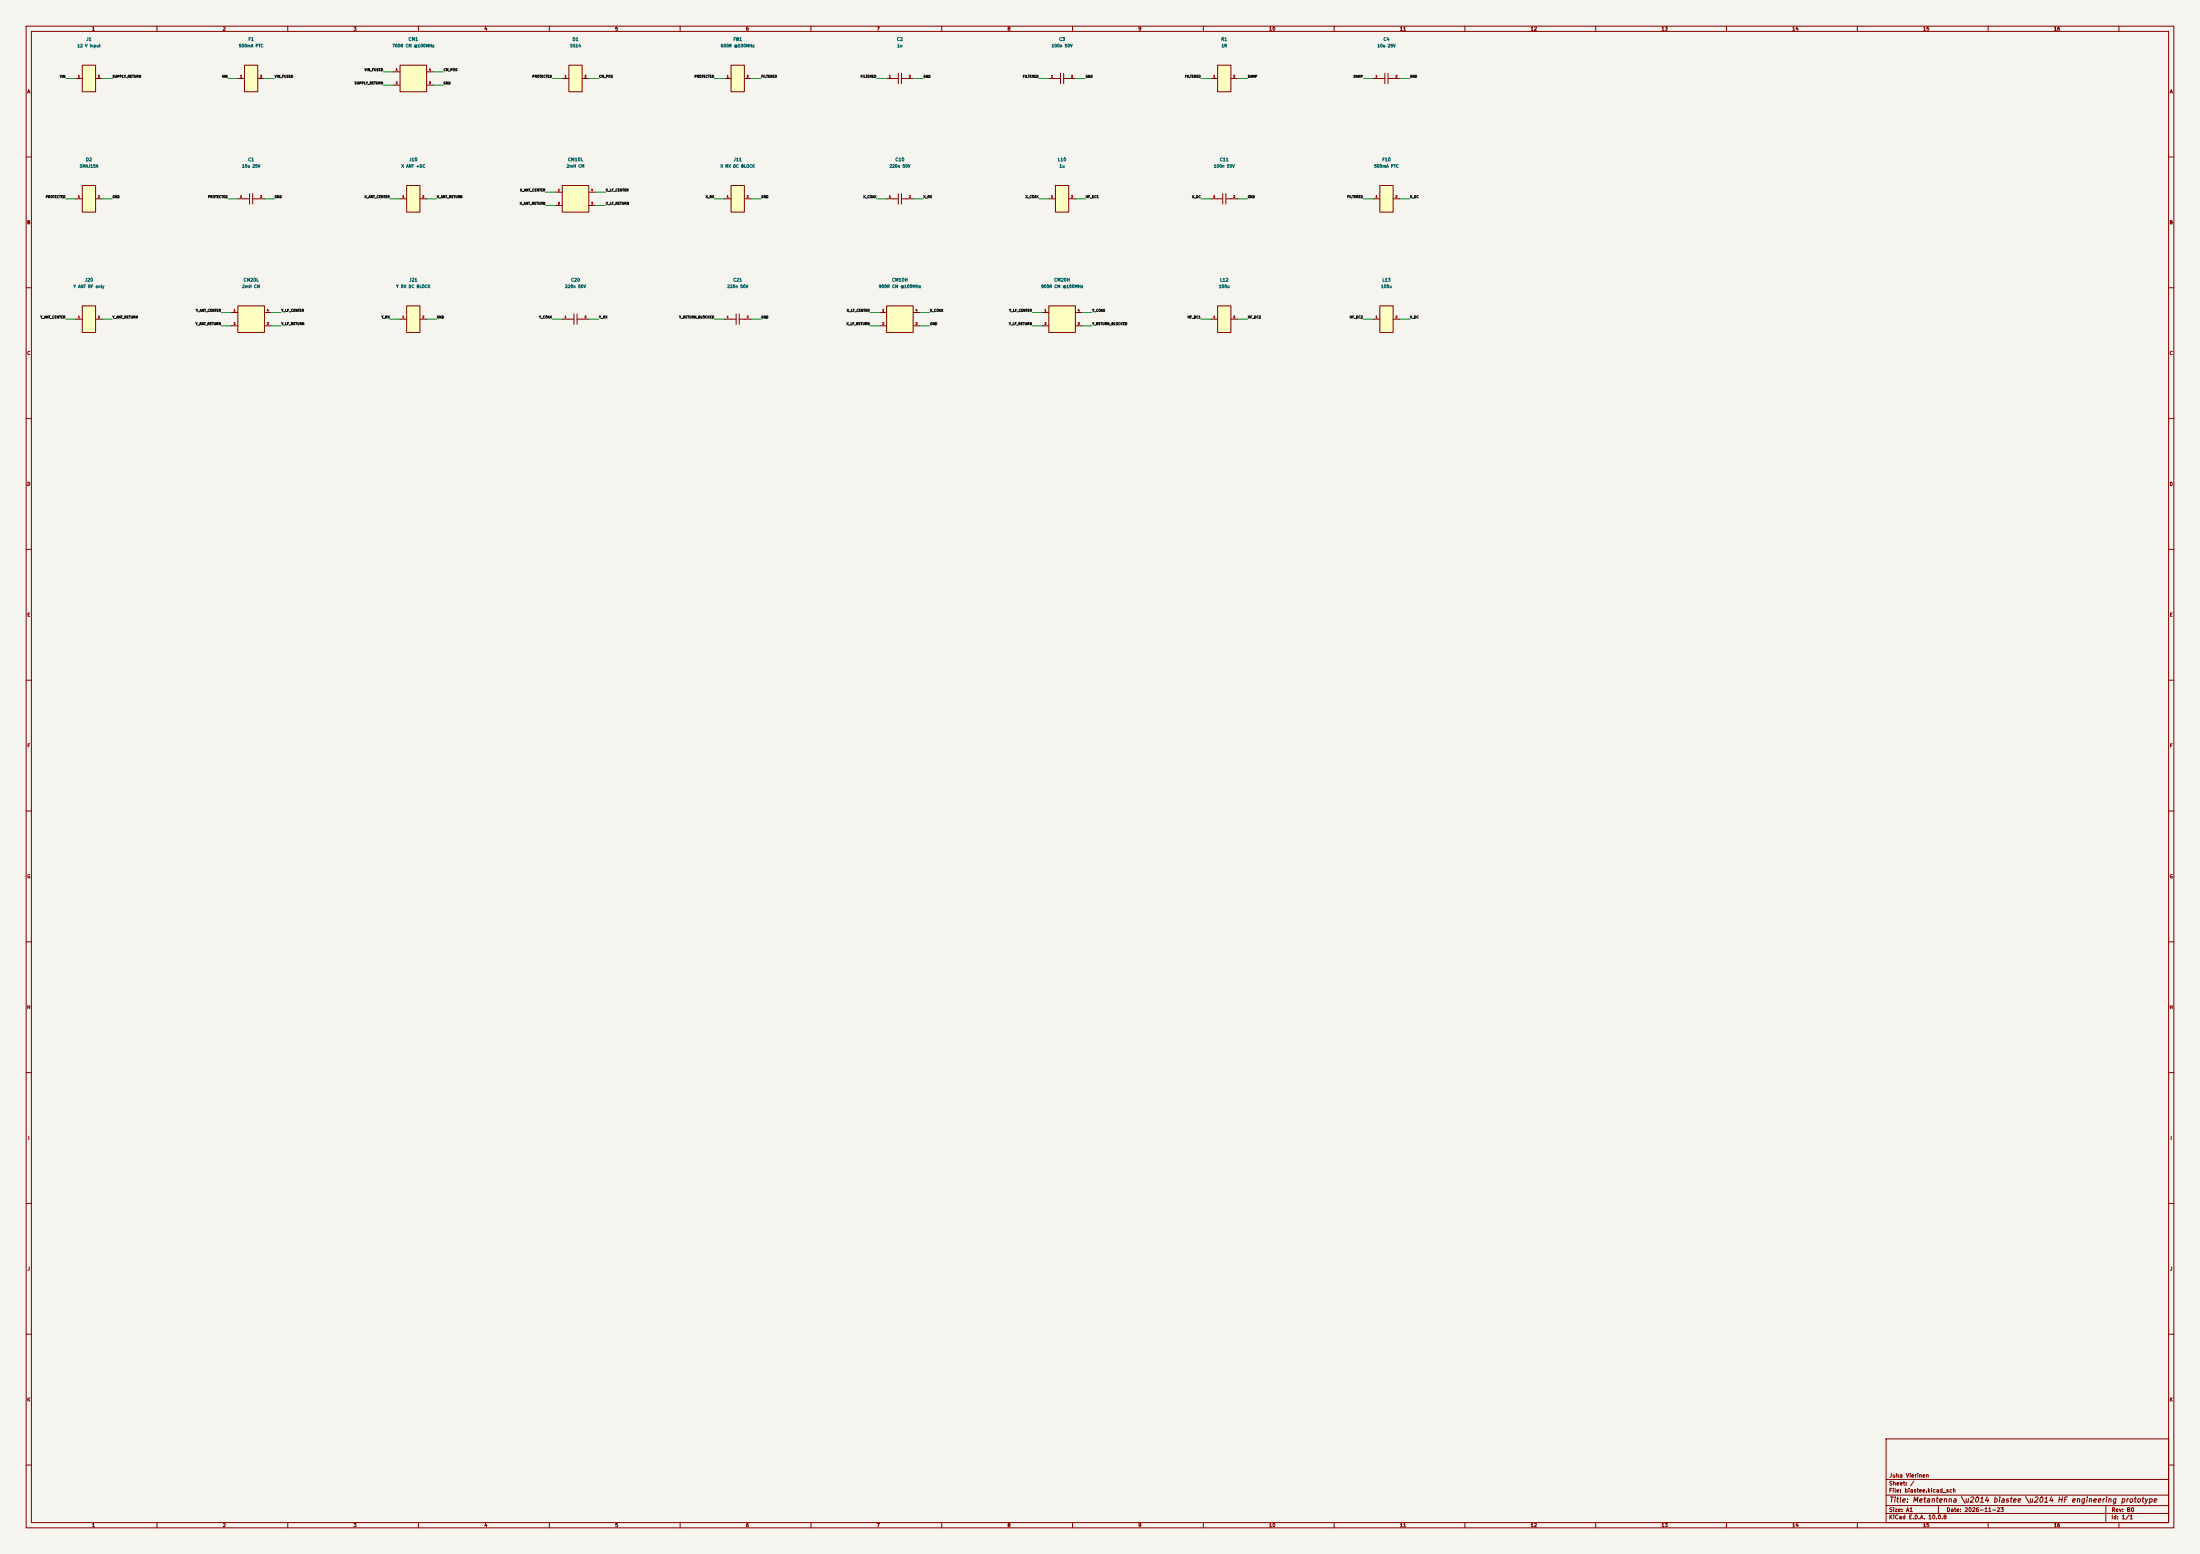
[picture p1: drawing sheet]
(kicad_sch (version 20231120) (generator "eeschema") (paper "A1")
(title_block (title "Metantenna \u2014 biastee \u2014 HF engineering prototype") (date "2026-11-23") (rev "B0") (company "Juha Vierinen"))
(lib_symbols
(symbol "metantenna:J1" (pin_names (offset 0.5)) (in_bom yes) (on_board yes)
(property "Reference" "J" (at 0 10.16 0) (effects (font (size 1.0 1.0)) ))
(property "Value" "12 V input" (at 0 7.62 0) (effects (font (size 1.0 1.0)) ))
(property "Footprint" "metantenna:TERM2" (at 0 0 0) (effects (font (size 1.0 1.0)) hide))
(symbol "J1_0_1" (rectangle (start -2.54 -5.08) (end 2.54 5.08) (stroke (width 0.2) (type default)) (fill (type background))))
(symbol "J1_1_1"
(pin passive line (at -5.08 0 0) (length 2.54) (name "~" (effects (font (size 0.8 0.8)) )) (number "1" (effects (font (size 0.8 0.8)) )))
(pin passive line (at 5.08 0 180) (length 2.54) (name "~" (effects (font (size 0.8 0.8)) )) (number "2" (effects (font (size 0.8 0.8)) )))))
(symbol "metantenna:F1" (pin_names (offset 0.5)) (in_bom yes) (on_board yes)
(property "Reference" "F" (at 0 10.16 0) (effects (font (size 1.0 1.0)) ))
(property "Value" "500mA PTC" (at 0 7.62 0) (effects (font (size 1.0 1.0)) ))
(property "Footprint" "metantenna:1206" (at 0 0 0) (effects (font (size 1.0 1.0)) hide))
(symbol "F1_0_1" (rectangle (start -2.54 -5.08) (end 2.54 5.08) (stroke (width 0.2) (type default)) (fill (type background))))
(symbol "F1_1_1"
(pin passive line (at -5.08 0 0) (length 2.54) (name "~" (effects (font (size 0.8 0.8)) )) (number "1" (effects (font (size 0.8 0.8)) )))
(pin passive line (at 5.08 0 180) (length 2.54) (name "~" (effects (font (size 0.8 0.8)) )) (number "2" (effects (font (size 0.8 0.8)) )))))
(symbol "metantenna:CM1" (pin_names (offset 0.5)) (in_bom yes) (on_board yes)
(property "Reference" "C" (at 0 10.16 0) (effects (font (size 1.0 1.0)) ))
(property "Value" "700R CM @100MHz" (at 0 7.62 0) (effects (font (size 1.0 1.0)) ))
(property "Footprint" "metantenna:ACM7060" (at 0 0 0) (effects (font (size 1.0 1.0)) hide))
(symbol "CM1_0_1" (rectangle (start -5.08 -5.08) (end 5.08 5.08) (stroke (width 0.2) (type default)) (fill (type background))))
(symbol "CM1_1_1"
(pin passive line (at -7.62 2.54 0) (length 2.54) (name "~" (effects (font (size 0.8 0.8)) )) (number "1" (effects (font (size 0.8 0.8)) )))
(pin passive line (at -7.62 -2.54 0) (length 2.54) (name "~" (effects (font (size 0.8 0.8)) )) (number "2" (effects (font (size 0.8 0.8)) )))
(pin passive line (at 7.62 -2.54 180) (length 2.54) (name "~" (effects (font (size 0.8 0.8)) )) (number "3" (effects (font (size 0.8 0.8)) )))
(pin passive line (at 7.62 2.54 180) (length 2.54) (name "~" (effects (font (size 0.8 0.8)) )) (number "4" (effects (font (size 0.8 0.8)) )))))
(symbol "metantenna:D1" (pin_names (offset 0.5)) (in_bom yes) (on_board yes)
(property "Reference" "D" (at 0 10.16 0) (effects (font (size 1.0 1.0)) ))
(property "Value" "SS14" (at 0 7.62 0) (effects (font (size 1.0 1.0)) ))
(property "Footprint" "metantenna:SMA_DIODE" (at 0 0 0) (effects (font (size 1.0 1.0)) hide))
(symbol "D1_0_1" (rectangle (start -2.54 -5.08) (end 2.54 5.08) (stroke (width 0.2) (type default)) (fill (type background))))
(symbol "D1_1_1"
(pin passive line (at -5.08 0 0) (length 2.54) (name "~" (effects (font (size 0.8 0.8)) )) (number "1" (effects (font (size 0.8 0.8)) )))
(pin passive line (at 5.08 0 180) (length 2.54) (name "~" (effects (font (size 0.8 0.8)) )) (number "2" (effects (font (size 0.8 0.8)) )))))
(symbol "metantenna:FB1" (pin_names (offset 0.5)) (in_bom yes) (on_board yes)
(property "Reference" "F" (at 0 10.16 0) (effects (font (size 1.0 1.0)) ))
(property "Value" "600R @100MHz" (at 0 7.62 0) (effects (font (size 1.0 1.0)) ))
(property "Footprint" "metantenna:0805" (at 0 0 0) (effects (font (size 1.0 1.0)) hide))
(symbol "FB1_0_1" (rectangle (start -2.54 -5.08) (end 2.54 5.08) (stroke (width 0.2) (type default)) (fill (type background))))
(symbol "FB1_1_1"
(pin passive line (at -5.08 0 0) (length 2.54) (name "~" (effects (font (size 0.8 0.8)) )) (number "1" (effects (font (size 0.8 0.8)) )))
(pin passive line (at 5.08 0 180) (length 2.54) (name "~" (effects (font (size 0.8 0.8)) )) (number "2" (effects (font (size 0.8 0.8)) )))))
(symbol "metantenna:C2" (pin_names (offset 0.5)) (in_bom yes) (on_board yes)
(property "Reference" "C" (at 0 10.16 0) (effects (font (size 1.0 1.0)) ))
(property "Value" "1n" (at 0 7.62 0) (effects (font (size 1.0 1.0)) ))
(property "Footprint" "metantenna:0805" (at 0 0 0) (effects (font (size 1.0 1.0)) hide))
(symbol "C2_0_1" (polyline (pts (xy -2.54 0) (xy -0.6 0)) (stroke (width 0.2) (type default)) (fill (type none)))(polyline (pts (xy -0.6 -2) (xy -0.6 2)) (stroke (width 0.2) (type default)) (fill (type none)))(polyline (pts (xy 0.6 -2) (xy 0.6 2)) (stroke (width 0.2) (type default)) (fill (type none)))(polyline (pts (xy 0.6 0) (xy 2.54 0)) (stroke (width 0.2) (type default)) (fill (type none))))
(symbol "C2_1_1"
(pin passive line (at -5.08 0 0) (length 2.54) (name "~" (effects (font (size 0.8 0.8)) )) (number "1" (effects (font (size 0.8 0.8)) )))
(pin passive line (at 5.08 0 180) (length 2.54) (name "~" (effects (font (size 0.8 0.8)) )) (number "2" (effects (font (size 0.8 0.8)) )))))
(symbol "metantenna:C3" (pin_names (offset 0.5)) (in_bom yes) (on_board yes)
(property "Reference" "C" (at 0 10.16 0) (effects (font (size 1.0 1.0)) ))
(property "Value" "100n 50V" (at 0 7.62 0) (effects (font (size 1.0 1.0)) ))
(property "Footprint" "metantenna:0805" (at 0 0 0) (effects (font (size 1.0 1.0)) hide))
(symbol "C3_0_1" (polyline (pts (xy -2.54 0) (xy -0.6 0)) (stroke (width 0.2) (type default)) (fill (type none)))(polyline (pts (xy -0.6 -2) (xy -0.6 2)) (stroke (width 0.2) (type default)) (fill (type none)))(polyline (pts (xy 0.6 -2) (xy 0.6 2)) (stroke (width 0.2) (type default)) (fill (type none)))(polyline (pts (xy 0.6 0) (xy 2.54 0)) (stroke (width 0.2) (type default)) (fill (type none))))
(symbol "C3_1_1"
(pin passive line (at -5.08 0 0) (length 2.54) (name "~" (effects (font (size 0.8 0.8)) )) (number "1" (effects (font (size 0.8 0.8)) )))
(pin passive line (at 5.08 0 180) (length 2.54) (name "~" (effects (font (size 0.8 0.8)) )) (number "2" (effects (font (size 0.8 0.8)) )))))
(symbol "metantenna:R1" (pin_names (offset 0.5)) (in_bom yes) (on_board yes)
(property "Reference" "R" (at 0 10.16 0) (effects (font (size 1.0 1.0)) ))
(property "Value" "1R" (at 0 7.62 0) (effects (font (size 1.0 1.0)) ))
(property "Footprint" "metantenna:0805" (at 0 0 0) (effects (font (size 1.0 1.0)) hide))
(symbol "R1_0_1" (rectangle (start -2.54 -5.08) (end 2.54 5.08) (stroke (width 0.2) (type default)) (fill (type background))))
(symbol "R1_1_1"
(pin passive line (at -5.08 0 0) (length 2.54) (name "~" (effects (font (size 0.8 0.8)) )) (number "1" (effects (font (size 0.8 0.8)) )))
(pin passive line (at 5.08 0 180) (length 2.54) (name "~" (effects (font (size 0.8 0.8)) )) (number "2" (effects (font (size 0.8 0.8)) )))))
(symbol "metantenna:C4" (pin_names (offset 0.5)) (in_bom yes) (on_board yes)
(property "Reference" "C" (at 0 10.16 0) (effects (font (size 1.0 1.0)) ))
(property "Value" "10u 25V" (at 0 7.62 0) (effects (font (size 1.0 1.0)) ))
(property "Footprint" "metantenna:1206" (at 0 0 0) (effects (font (size 1.0 1.0)) hide))
(symbol "C4_0_1" (polyline (pts (xy -2.54 0) (xy -0.6 0)) (stroke (width 0.2) (type default)) (fill (type none)))(polyline (pts (xy -0.6 -2) (xy -0.6 2)) (stroke (width 0.2) (type default)) (fill (type none)))(polyline (pts (xy 0.6 -2) (xy 0.6 2)) (stroke (width 0.2) (type default)) (fill (type none)))(polyline (pts (xy 0.6 0) (xy 2.54 0)) (stroke (width 0.2) (type default)) (fill (type none))))
(symbol "C4_1_1"
(pin passive line (at -5.08 0 0) (length 2.54) (name "~" (effects (font (size 0.8 0.8)) )) (number "1" (effects (font (size 0.8 0.8)) )))
(pin passive line (at 5.08 0 180) (length 2.54) (name "~" (effects (font (size 0.8 0.8)) )) (number "2" (effects (font (size 0.8 0.8)) )))))
(symbol "metantenna:D2" (pin_names (offset 0.5)) (in_bom yes) (on_board yes)
(property "Reference" "D" (at 0 10.16 0) (effects (font (size 1.0 1.0)) ))
(property "Value" "SMAJ15A" (at 0 7.62 0) (effects (font (size 1.0 1.0)) ))
(property "Footprint" "metantenna:SMA_DIODE" (at 0 0 0) (effects (font (size 1.0 1.0)) hide))
(symbol "D2_0_1" (rectangle (start -2.54 -5.08) (end 2.54 5.08) (stroke (width 0.2) (type default)) (fill (type background))))
(symbol "D2_1_1"
(pin passive line (at -5.08 0 0) (length 2.54) (name "~" (effects (font (size 0.8 0.8)) )) (number "1" (effects (font (size 0.8 0.8)) )))
(pin passive line (at 5.08 0 180) (length 2.54) (name "~" (effects (font (size 0.8 0.8)) )) (number "2" (effects (font (size 0.8 0.8)) )))))
(symbol "metantenna:C1" (pin_names (offset 0.5)) (in_bom yes) (on_board yes)
(property "Reference" "C" (at 0 10.16 0) (effects (font (size 1.0 1.0)) ))
(property "Value" "10u 25V" (at 0 7.62 0) (effects (font (size 1.0 1.0)) ))
(property "Footprint" "metantenna:1206" (at 0 0 0) (effects (font (size 1.0 1.0)) hide))
(symbol "C1_0_1" (polyline (pts (xy -2.54 0) (xy -0.6 0)) (stroke (width 0.2) (type default)) (fill (type none)))(polyline (pts (xy -0.6 -2) (xy -0.6 2)) (stroke (width 0.2) (type default)) (fill (type none)))(polyline (pts (xy 0.6 -2) (xy 0.6 2)) (stroke (width 0.2) (type default)) (fill (type none)))(polyline (pts (xy 0.6 0) (xy 2.54 0)) (stroke (width 0.2) (type default)) (fill (type none))))
(symbol "C1_1_1"
(pin passive line (at -5.08 0 0) (length 2.54) (name "~" (effects (font (size 0.8 0.8)) )) (number "1" (effects (font (size 0.8 0.8)) )))
(pin passive line (at 5.08 0 180) (length 2.54) (name "~" (effects (font (size 0.8 0.8)) )) (number "2" (effects (font (size 0.8 0.8)) )))))
(symbol "metantenna:J10" (pin_names (offset 0.5)) (in_bom yes) (on_board yes)
(property "Reference" "J" (at 0 10.16 0) (effects (font (size 1.0 1.0)) ))
(property "Value" "X ANT +DC" (at 0 7.62 0) (effects (font (size 1.0 1.0)) ))
(property "Footprint" "metantenna:SMA_RA" (at 0 0 0) (effects (font (size 1.0 1.0)) hide))
(symbol "J10_0_1" (rectangle (start -2.54 -5.08) (end 2.54 5.08) (stroke (width 0.2) (type default)) (fill (type background))))
(symbol "J10_1_1"
(pin passive line (at -5.08 0 0) (length 2.54) (name "~" (effects (font (size 0.8 0.8)) )) (number "1" (effects (font (size 0.8 0.8)) )))
(pin passive line (at 5.08 0 180) (length 2.54) (name "~" (effects (font (size 0.8 0.8)) )) (number "2" (effects (font (size 0.8 0.8)) )))))
(symbol "metantenna:CM10L" (pin_names (offset 0.5)) (in_bom yes) (on_board yes)
(property "Reference" "C" (at 0 10.16 0) (effects (font (size 1.0 1.0)) ))
(property "Value" "2mH CM" (at 0 7.62 0) (effects (font (size 1.0 1.0)) ))
(property "Footprint" "metantenna:SRF0905" (at 0 0 0) (effects (font (size 1.0 1.0)) hide))
(symbol "CM10L_0_1" (rectangle (start -5.08 -5.08) (end 5.08 5.08) (stroke (width 0.2) (type default)) (fill (type background))))
(symbol "CM10L_1_1"
(pin passive line (at -7.62 2.54 0) (length 2.54) (name "~" (effects (font (size 0.8 0.8)) )) (number "1" (effects (font (size 0.8 0.8)) )))
(pin passive line (at -7.62 -2.54 0) (length 2.54) (name "~" (effects (font (size 0.8 0.8)) )) (number "2" (effects (font (size 0.8 0.8)) )))
(pin passive line (at 7.62 -2.54 180) (length 2.54) (name "~" (effects (font (size 0.8 0.8)) )) (number "3" (effects (font (size 0.8 0.8)) )))
(pin passive line (at 7.62 2.54 180) (length 2.54) (name "~" (effects (font (size 0.8 0.8)) )) (number "4" (effects (font (size 0.8 0.8)) )))))
(symbol "metantenna:J11" (pin_names (offset 0.5)) (in_bom yes) (on_board yes)
(property "Reference" "J" (at 0 10.16 0) (effects (font (size 1.0 1.0)) ))
(property "Value" "X RX DC BLOCK" (at 0 7.62 0) (effects (font (size 1.0 1.0)) ))
(property "Footprint" "metantenna:SMA_RA" (at 0 0 0) (effects (font (size 1.0 1.0)) hide))
(symbol "J11_0_1" (rectangle (start -2.54 -5.08) (end 2.54 5.08) (stroke (width 0.2) (type default)) (fill (type background))))
(symbol "J11_1_1"
(pin passive line (at -5.08 0 0) (length 2.54) (name "~" (effects (font (size 0.8 0.8)) )) (number "1" (effects (font (size 0.8 0.8)) )))
(pin passive line (at 5.08 0 180) (length 2.54) (name "~" (effects (font (size 0.8 0.8)) )) (number "2" (effects (font (size 0.8 0.8)) )))))
(symbol "metantenna:C10" (pin_names (offset 0.5)) (in_bom yes) (on_board yes)
(property "Reference" "C" (at 0 10.16 0) (effects (font (size 1.0 1.0)) ))
(property "Value" "220n 50V" (at 0 7.62 0) (effects (font (size 1.0 1.0)) ))
(property "Footprint" "metantenna:0805" (at 0 0 0) (effects (font (size 1.0 1.0)) hide))
(symbol "C10_0_1" (polyline (pts (xy -2.54 0) (xy -0.6 0)) (stroke (width 0.2) (type default)) (fill (type none)))(polyline (pts (xy -0.6 -2) (xy -0.6 2)) (stroke (width 0.2) (type default)) (fill (type none)))(polyline (pts (xy 0.6 -2) (xy 0.6 2)) (stroke (width 0.2) (type default)) (fill (type none)))(polyline (pts (xy 0.6 0) (xy 2.54 0)) (stroke (width 0.2) (type default)) (fill (type none))))
(symbol "C10_1_1"
(pin passive line (at -5.08 0 0) (length 2.54) (name "~" (effects (font (size 0.8 0.8)) )) (number "1" (effects (font (size 0.8 0.8)) )))
(pin passive line (at 5.08 0 180) (length 2.54) (name "~" (effects (font (size 0.8 0.8)) )) (number "2" (effects (font (size 0.8 0.8)) )))))
(symbol "metantenna:L10" (pin_names (offset 0.5)) (in_bom yes) (on_board yes)
(property "Reference" "L" (at 0 10.16 0) (effects (font (size 1.0 1.0)) ))
(property "Value" "1u" (at 0 7.62 0) (effects (font (size 1.0 1.0)) ))
(property "Footprint" "metantenna:1008" (at 0 0 0) (effects (font (size 1.0 1.0)) hide))
(symbol "L10_0_1" (rectangle (start -2.54 -5.08) (end 2.54 5.08) (stroke (width 0.2) (type default)) (fill (type background))))
(symbol "L10_1_1"
(pin passive line (at -5.08 0 0) (length 2.54) (name "~" (effects (font (size 0.8 0.8)) )) (number "1" (effects (font (size 0.8 0.8)) )))
(pin passive line (at 5.08 0 180) (length 2.54) (name "~" (effects (font (size 0.8 0.8)) )) (number "2" (effects (font (size 0.8 0.8)) )))))
(symbol "metantenna:C11" (pin_names (offset 0.5)) (in_bom yes) (on_board yes)
(property "Reference" "C" (at 0 10.16 0) (effects (font (size 1.0 1.0)) ))
(property "Value" "100n 50V" (at 0 7.62 0) (effects (font (size 1.0 1.0)) ))
(property "Footprint" "metantenna:0805" (at 0 0 0) (effects (font (size 1.0 1.0)) hide))
(symbol "C11_0_1" (polyline (pts (xy -2.54 0) (xy -0.6 0)) (stroke (width 0.2) (type default)) (fill (type none)))(polyline (pts (xy -0.6 -2) (xy -0.6 2)) (stroke (width 0.2) (type default)) (fill (type none)))(polyline (pts (xy 0.6 -2) (xy 0.6 2)) (stroke (width 0.2) (type default)) (fill (type none)))(polyline (pts (xy 0.6 0) (xy 2.54 0)) (stroke (width 0.2) (type default)) (fill (type none))))
(symbol "C11_1_1"
(pin passive line (at -5.08 0 0) (length 2.54) (name "~" (effects (font (size 0.8 0.8)) )) (number "1" (effects (font (size 0.8 0.8)) )))
(pin passive line (at 5.08 0 180) (length 2.54) (name "~" (effects (font (size 0.8 0.8)) )) (number "2" (effects (font (size 0.8 0.8)) )))))
(symbol "metantenna:F10" (pin_names (offset 0.5)) (in_bom yes) (on_board yes)
(property "Reference" "F" (at 0 10.16 0) (effects (font (size 1.0 1.0)) ))
(property "Value" "500mA PTC" (at 0 7.62 0) (effects (font (size 1.0 1.0)) ))
(property "Footprint" "metantenna:1206" (at 0 0 0) (effects (font (size 1.0 1.0)) hide))
(symbol "F10_0_1" (rectangle (start -2.54 -5.08) (end 2.54 5.08) (stroke (width 0.2) (type default)) (fill (type background))))
(symbol "F10_1_1"
(pin passive line (at -5.08 0 0) (length 2.54) (name "~" (effects (font (size 0.8 0.8)) )) (number "1" (effects (font (size 0.8 0.8)) )))
(pin passive line (at 5.08 0 180) (length 2.54) (name "~" (effects (font (size 0.8 0.8)) )) (number "2" (effects (font (size 0.8 0.8)) )))))
(symbol "metantenna:J20" (pin_names (offset 0.5)) (in_bom yes) (on_board yes)
(property "Reference" "J" (at 0 10.16 0) (effects (font (size 1.0 1.0)) ))
(property "Value" "Y ANT RF only" (at 0 7.62 0) (effects (font (size 1.0 1.0)) ))
(property "Footprint" "metantenna:SMA_RA" (at 0 0 0) (effects (font (size 1.0 1.0)) hide))
(symbol "J20_0_1" (rectangle (start -2.54 -5.08) (end 2.54 5.08) (stroke (width 0.2) (type default)) (fill (type background))))
(symbol "J20_1_1"
(pin passive line (at -5.08 0 0) (length 2.54) (name "~" (effects (font (size 0.8 0.8)) )) (number "1" (effects (font (size 0.8 0.8)) )))
(pin passive line (at 5.08 0 180) (length 2.54) (name "~" (effects (font (size 0.8 0.8)) )) (number "2" (effects (font (size 0.8 0.8)) )))))
(symbol "metantenna:CM20L" (pin_names (offset 0.5)) (in_bom yes) (on_board yes)
(property "Reference" "C" (at 0 10.16 0) (effects (font (size 1.0 1.0)) ))
(property "Value" "2mH CM" (at 0 7.62 0) (effects (font (size 1.0 1.0)) ))
(property "Footprint" "metantenna:SRF0905" (at 0 0 0) (effects (font (size 1.0 1.0)) hide))
(symbol "CM20L_0_1" (rectangle (start -5.08 -5.08) (end 5.08 5.08) (stroke (width 0.2) (type default)) (fill (type background))))
(symbol "CM20L_1_1"
(pin passive line (at -7.62 2.54 0) (length 2.54) (name "~" (effects (font (size 0.8 0.8)) )) (number "1" (effects (font (size 0.8 0.8)) )))
(pin passive line (at -7.62 -2.54 0) (length 2.54) (name "~" (effects (font (size 0.8 0.8)) )) (number "2" (effects (font (size 0.8 0.8)) )))
(pin passive line (at 7.62 -2.54 180) (length 2.54) (name "~" (effects (font (size 0.8 0.8)) )) (number "3" (effects (font (size 0.8 0.8)) )))
(pin passive line (at 7.62 2.54 180) (length 2.54) (name "~" (effects (font (size 0.8 0.8)) )) (number "4" (effects (font (size 0.8 0.8)) )))))
(symbol "metantenna:J21" (pin_names (offset 0.5)) (in_bom yes) (on_board yes)
(property "Reference" "J" (at 0 10.16 0) (effects (font (size 1.0 1.0)) ))
(property "Value" "Y RX DC BLOCK" (at 0 7.62 0) (effects (font (size 1.0 1.0)) ))
(property "Footprint" "metantenna:SMA_RA" (at 0 0 0) (effects (font (size 1.0 1.0)) hide))
(symbol "J21_0_1" (rectangle (start -2.54 -5.08) (end 2.54 5.08) (stroke (width 0.2) (type default)) (fill (type background))))
(symbol "J21_1_1"
(pin passive line (at -5.08 0 0) (length 2.54) (name "~" (effects (font (size 0.8 0.8)) )) (number "1" (effects (font (size 0.8 0.8)) )))
(pin passive line (at 5.08 0 180) (length 2.54) (name "~" (effects (font (size 0.8 0.8)) )) (number "2" (effects (font (size 0.8 0.8)) )))))
(symbol "metantenna:C20" (pin_names (offset 0.5)) (in_bom yes) (on_board yes)
(property "Reference" "C" (at 0 10.16 0) (effects (font (size 1.0 1.0)) ))
(property "Value" "220n 50V" (at 0 7.62 0) (effects (font (size 1.0 1.0)) ))
(property "Footprint" "metantenna:0805" (at 0 0 0) (effects (font (size 1.0 1.0)) hide))
(symbol "C20_0_1" (polyline (pts (xy -2.54 0) (xy -0.6 0)) (stroke (width 0.2) (type default)) (fill (type none)))(polyline (pts (xy -0.6 -2) (xy -0.6 2)) (stroke (width 0.2) (type default)) (fill (type none)))(polyline (pts (xy 0.6 -2) (xy 0.6 2)) (stroke (width 0.2) (type default)) (fill (type none)))(polyline (pts (xy 0.6 0) (xy 2.54 0)) (stroke (width 0.2) (type default)) (fill (type none))))
(symbol "C20_1_1"
(pin passive line (at -5.08 0 0) (length 2.54) (name "~" (effects (font (size 0.8 0.8)) )) (number "1" (effects (font (size 0.8 0.8)) )))
(pin passive line (at 5.08 0 180) (length 2.54) (name "~" (effects (font (size 0.8 0.8)) )) (number "2" (effects (font (size 0.8 0.8)) )))))
(symbol "metantenna:C21" (pin_names (offset 0.5)) (in_bom yes) (on_board yes)
(property "Reference" "C" (at 0 10.16 0) (effects (font (size 1.0 1.0)) ))
(property "Value" "220n 50V" (at 0 7.62 0) (effects (font (size 1.0 1.0)) ))
(property "Footprint" "metantenna:0805" (at 0 0 0) (effects (font (size 1.0 1.0)) hide))
(symbol "C21_0_1" (polyline (pts (xy -2.54 0) (xy -0.6 0)) (stroke (width 0.2) (type default)) (fill (type none)))(polyline (pts (xy -0.6 -2) (xy -0.6 2)) (stroke (width 0.2) (type default)) (fill (type none)))(polyline (pts (xy 0.6 -2) (xy 0.6 2)) (stroke (width 0.2) (type default)) (fill (type none)))(polyline (pts (xy 0.6 0) (xy 2.54 0)) (stroke (width 0.2) (type default)) (fill (type none))))
(symbol "C21_1_1"
(pin passive line (at -5.08 0 0) (length 2.54) (name "~" (effects (font (size 0.8 0.8)) )) (number "1" (effects (font (size 0.8 0.8)) )))
(pin passive line (at 5.08 0 180) (length 2.54) (name "~" (effects (font (size 0.8 0.8)) )) (number "2" (effects (font (size 0.8 0.8)) )))))
(symbol "metantenna:CM10H" (pin_names (offset 0.5)) (in_bom yes) (on_board yes)
(property "Reference" "C" (at 0 10.16 0) (effects (font (size 1.0 1.0)) ))
(property "Value" "900R CM @100MHz" (at 0 7.62 0) (effects (font (size 1.0 1.0)) ))
(property "Footprint" "metantenna:ACM4520" (at 0 0 0) (effects (font (size 1.0 1.0)) hide))
(symbol "CM10H_0_1" (rectangle (start -5.08 -5.08) (end 5.08 5.08) (stroke (width 0.2) (type default)) (fill (type background))))
(symbol "CM10H_1_1"
(pin passive line (at -7.62 2.54 0) (length 2.54) (name "~" (effects (font (size 0.8 0.8)) )) (number "1" (effects (font (size 0.8 0.8)) )))
(pin passive line (at -7.62 -2.54 0) (length 2.54) (name "~" (effects (font (size 0.8 0.8)) )) (number "2" (effects (font (size 0.8 0.8)) )))
(pin passive line (at 7.62 -2.54 180) (length 2.54) (name "~" (effects (font (size 0.8 0.8)) )) (number "3" (effects (font (size 0.8 0.8)) )))
(pin passive line (at 7.62 2.54 180) (length 2.54) (name "~" (effects (font (size 0.8 0.8)) )) (number "4" (effects (font (size 0.8 0.8)) )))))
(symbol "metantenna:CM20H" (pin_names (offset 0.5)) (in_bom yes) (on_board yes)
(property "Reference" "C" (at 0 10.16 0) (effects (font (size 1.0 1.0)) ))
(property "Value" "900R CM @100MHz" (at 0 7.62 0) (effects (font (size 1.0 1.0)) ))
(property "Footprint" "metantenna:ACM4520" (at 0 0 0) (effects (font (size 1.0 1.0)) hide))
(symbol "CM20H_0_1" (rectangle (start -5.08 -5.08) (end 5.08 5.08) (stroke (width 0.2) (type default)) (fill (type background))))
(symbol "CM20H_1_1"
(pin passive line (at -7.62 2.54 0) (length 2.54) (name "~" (effects (font (size 0.8 0.8)) )) (number "1" (effects (font (size 0.8 0.8)) )))
(pin passive line (at -7.62 -2.54 0) (length 2.54) (name "~" (effects (font (size 0.8 0.8)) )) (number "2" (effects (font (size 0.8 0.8)) )))
(pin passive line (at 7.62 -2.54 180) (length 2.54) (name "~" (effects (font (size 0.8 0.8)) )) (number "3" (effects (font (size 0.8 0.8)) )))
(pin passive line (at 7.62 2.54 180) (length 2.54) (name "~" (effects (font (size 0.8 0.8)) )) (number "4" (effects (font (size 0.8 0.8)) )))))
(symbol "metantenna:L12" (pin_names (offset 0.5)) (in_bom yes) (on_board yes)
(property "Reference" "L" (at 0 10.16 0) (effects (font (size 1.0 1.0)) ))
(property "Value" "100u" (at 0 7.62 0) (effects (font (size 1.0 1.0)) ))
(property "Footprint" "metantenna:SRN6045" (at 0 0 0) (effects (font (size 1.0 1.0)) hide))
(symbol "L12_0_1" (rectangle (start -2.54 -5.08) (end 2.54 5.08) (stroke (width 0.2) (type default)) (fill (type background))))
(symbol "L12_1_1"
(pin passive line (at -5.08 0 0) (length 2.54) (name "~" (effects (font (size 0.8 0.8)) )) (number "1" (effects (font (size 0.8 0.8)) )))
(pin passive line (at 5.08 0 180) (length 2.54) (name "~" (effects (font (size 0.8 0.8)) )) (number "2" (effects (font (size 0.8 0.8)) )))))
(symbol "metantenna:L13" (pin_names (offset 0.5)) (in_bom yes) (on_board yes)
(property "Reference" "L" (at 0 10.16 0) (effects (font (size 1.0 1.0)) ))
(property "Value" "100u" (at 0 7.62 0) (effects (font (size 1.0 1.0)) ))
(property "Footprint" "metantenna:SRN6045" (at 0 0 0) (effects (font (size 1.0 1.0)) hide))
(symbol "L13_0_1" (rectangle (start -2.54 -5.08) (end 2.54 5.08) (stroke (width 0.2) (type default)) (fill (type background))))
(symbol "L13_1_1"
(pin passive line (at -5.08 0 0) (length 2.54) (name "~" (effects (font (size 0.8 0.8)) )) (number "1" (effects (font (size 0.8 0.8)) )))
(pin passive line (at 5.08 0 180) (length 2.54) (name "~" (effects (font (size 0.8 0.8)) )) (number "2" (effects (font (size 0.8 0.8)) ))))))
(symbol (lib_id "metantenna:J1") (at 34 30 0) (unit 1) (in_bom yes) (on_board yes) (dnp no)
(property "Reference" "J1" (at 34 15 0) (effects (font (size 1.2 1.2)) ))
(property "Value" "12 V input" (at 34 17.5 0) (effects (font (size 1.1 1.1)) ))
(property "Footprint" "metantenna:TERM2" (at 34 30 0) (effects (font (size 1.0 1.0)) hide))
(property "MPN" "1729128" (at 34 30 0) (effects (font (size 1.0 1.0)) hide))
(pin "1")
(pin "2") )
(wire (pts (xy 28.92 30) (xy 25.110000000000003 30)) (stroke (width 0) (type default)))
(label "VIN" (at 25.110000000000003 30 0) (effects (font (size 0.9 0.9)) (justify right bottom)))
(wire (pts (xy 39.08 30) (xy 42.89 30)) (stroke (width 0) (type default)))
(label "SUPPLY_RETURN" (at 42.89 30 0) (effects (font (size 0.9 0.9)) (justify left bottom)))
(symbol (lib_id "metantenna:F1") (at 96 30 0) (unit 1) (in_bom yes) (on_board yes) (dnp no)
(property "Reference" "F1" (at 96 15 0) (effects (font (size 1.2 1.2)) ))
(property "Value" "500mA PTC" (at 96 17.5 0) (effects (font (size 1.1 1.1)) ))
(property "Footprint" "metantenna:1206" (at 96 30 0) (effects (font (size 1.0 1.0)) hide))
(property "MPN" "1206L050/24YR" (at 96 30 0) (effects (font (size 1.0 1.0)) hide))
(pin "1")
(pin "2") )
(wire (pts (xy 90.92 30) (xy 87.11 30)) (stroke (width 0) (type default)))
(label "VIN" (at 87.11 30 0) (effects (font (size 0.9 0.9)) (justify right bottom)))
(wire (pts (xy 101.08 30) (xy 104.89 30)) (stroke (width 0) (type default)))
(label "VIN_FUSED" (at 104.89 30 0) (effects (font (size 0.9 0.9)) (justify left bottom)))
(symbol (lib_id "metantenna:CM1") (at 158 30 0) (unit 1) (in_bom yes) (on_board yes) (dnp no)
(property "Reference" "CM1" (at 158 15 0) (effects (font (size 1.2 1.2)) ))
(property "Value" "700R CM @100MHz" (at 158 17.5 0) (effects (font (size 1.1 1.1)) ))
(property "Footprint" "metantenna:ACM7060" (at 158 30 0) (effects (font (size 1.0 1.0)) hide))
(property "MPN" "ACM7060-701-2PL-TL01" (at 158 30 0) (effects (font (size 1.0 1.0)) hide))
(pin "1")
(pin "2")
(pin "3")
(pin "4") )
(wire (pts (xy 150.38 27.46) (xy 146.57 27.46)) (stroke (width 0) (type default)))
(label "VIN_FUSED" (at 146.57 27.46 0) (effects (font (size 0.9 0.9)) (justify right bottom)))
(wire (pts (xy 150.38 32.54) (xy 146.57 32.54)) (stroke (width 0) (type default)))
(label "SUPPLY_RETURN" (at 146.57 32.54 0) (effects (font (size 0.9 0.9)) (justify right bottom)))
(wire (pts (xy 165.62 32.54) (xy 169.43 32.54)) (stroke (width 0) (type default)))
(label "GND" (at 169.43 32.54 0) (effects (font (size 0.9 0.9)) (justify left bottom)))
(wire (pts (xy 165.62 27.46) (xy 169.43 27.46)) (stroke (width 0) (type default)))
(label "CM_POS" (at 169.43 27.46 0) (effects (font (size 0.9 0.9)) (justify left bottom)))
(symbol (lib_id "metantenna:D1") (at 220 30 0) (unit 1) (in_bom yes) (on_board yes) (dnp no)
(property "Reference" "D1" (at 220 15 0) (effects (font (size 1.2 1.2)) ))
(property "Value" "SS14" (at 220 17.5 0) (effects (font (size 1.1 1.1)) ))
(property "Footprint" "metantenna:SMA_DIODE" (at 220 30 0) (effects (font (size 1.0 1.0)) hide))
(property "MPN" "SS14" (at 220 30 0) (effects (font (size 1.0 1.0)) hide))
(pin "1")
(pin "2") )
(wire (pts (xy 214.92 30) (xy 211.10999999999999 30)) (stroke (width 0) (type default)))
(label "PROTECTED" (at 211.10999999999999 30 0) (effects (font (size 0.9 0.9)) (justify right bottom)))
(wire (pts (xy 225.08 30) (xy 228.89000000000001 30)) (stroke (width 0) (type default)))
(label "CM_POS" (at 228.89000000000001 30 0) (effects (font (size 0.9 0.9)) (justify left bottom)))
(symbol (lib_id "metantenna:FB1") (at 282 30 0) (unit 1) (in_bom yes) (on_board yes) (dnp no)
(property "Reference" "FB1" (at 282 15 0) (effects (font (size 1.2 1.2)) ))
(property "Value" "600R @100MHz" (at 282 17.5 0) (effects (font (size 1.1 1.1)) ))
(property "Footprint" "metantenna:0805" (at 282 30 0) (effects (font (size 1.0 1.0)) hide))
(property "MPN" "BLM21PG601SN1D" (at 282 30 0) (effects (font (size 1.0 1.0)) hide))
(pin "1")
(pin "2") )
(wire (pts (xy 276.92 30) (xy 273.11 30)) (stroke (width 0) (type default)))
(label "PROTECTED" (at 273.11 30 0) (effects (font (size 0.9 0.9)) (justify right bottom)))
(wire (pts (xy 287.08 30) (xy 290.89 30)) (stroke (width 0) (type default)))
(label "FILTERED" (at 290.89 30 0) (effects (font (size 0.9 0.9)) (justify left bottom)))
(symbol (lib_id "metantenna:C2") (at 344 30 0) (unit 1) (in_bom yes) (on_board yes) (dnp no)
(property "Reference" "C2" (at 344 15 0) (effects (font (size 1.2 1.2)) ))
(property "Value" "1n" (at 344 17.5 0) (effects (font (size 1.1 1.1)) ))
(property "Footprint" "metantenna:0805" (at 344 30 0) (effects (font (size 1.0 1.0)) hide))
(property "MPN" "C0805C102J5GACTU" (at 344 30 0) (effects (font (size 1.0 1.0)) hide))
(pin "1")
(pin "2") )
(wire (pts (xy 338.92 30) (xy 335.11 30)) (stroke (width 0) (type default)))
(label "FILTERED" (at 335.11 30 0) (effects (font (size 0.9 0.9)) (justify right bottom)))
(wire (pts (xy 349.08 30) (xy 352.89 30)) (stroke (width 0) (type default)))
(label "GND" (at 352.89 30 0) (effects (font (size 0.9 0.9)) (justify left bottom)))
(symbol (lib_id "metantenna:C3") (at 406 30 0) (unit 1) (in_bom yes) (on_board yes) (dnp no)
(property "Reference" "C3" (at 406 15 0) (effects (font (size 1.2 1.2)) ))
(property "Value" "100n 50V" (at 406 17.5 0) (effects (font (size 1.1 1.1)) ))
(property "Footprint" "metantenna:0805" (at 406 30 0) (effects (font (size 1.0 1.0)) hide))
(property "MPN" "GRM21BR71H104KA01L" (at 406 30 0) (effects (font (size 1.0 1.0)) hide))
(pin "1")
(pin "2") )
(wire (pts (xy 400.92 30) (xy 397.11 30)) (stroke (width 0) (type default)))
(label "FILTERED" (at 397.11 30 0) (effects (font (size 0.9 0.9)) (justify right bottom)))
(wire (pts (xy 411.08 30) (xy 414.89 30)) (stroke (width 0) (type default)))
(label "GND" (at 414.89 30 0) (effects (font (size 0.9 0.9)) (justify left bottom)))
(symbol (lib_id "metantenna:R1") (at 468 30 0) (unit 1) (in_bom yes) (on_board yes) (dnp no)
(property "Reference" "R1" (at 468 15 0) (effects (font (size 1.2 1.2)) ))
(property "Value" "1R" (at 468 17.5 0) (effects (font (size 1.1 1.1)) ))
(property "Footprint" "metantenna:0805" (at 468 30 0) (effects (font (size 1.0 1.0)) hide))
(property "MPN" "RC0805FR-071RL" (at 468 30 0) (effects (font (size 1.0 1.0)) hide))
(pin "1")
(pin "2") )
(wire (pts (xy 462.92 30) (xy 459.11 30)) (stroke (width 0) (type default)))
(label "FILTERED" (at 459.11 30 0) (effects (font (size 0.9 0.9)) (justify right bottom)))
(wire (pts (xy 473.08 30) (xy 476.89 30)) (stroke (width 0) (type default)))
(label "DAMP" (at 476.89 30 0) (effects (font (size 0.9 0.9)) (justify left bottom)))
(symbol (lib_id "metantenna:C4") (at 530 30 0) (unit 1) (in_bom yes) (on_board yes) (dnp no)
(property "Reference" "C4" (at 530 15 0) (effects (font (size 1.2 1.2)) ))
(property "Value" "10u 25V" (at 530 17.5 0) (effects (font (size 1.1 1.1)) ))
(property "Footprint" "metantenna:1206" (at 530 30 0) (effects (font (size 1.0 1.0)) hide))
(property "MPN" "GRM31CR61E106KA12L" (at 530 30 0) (effects (font (size 1.0 1.0)) hide))
(pin "1")
(pin "2") )
(wire (pts (xy 524.92 30) (xy 521.11 30)) (stroke (width 0) (type default)))
(label "DAMP" (at 521.11 30 0) (effects (font (size 0.9 0.9)) (justify right bottom)))
(wire (pts (xy 535.08 30) (xy 538.89 30)) (stroke (width 0) (type default)))
(label "GND" (at 538.89 30 0) (effects (font (size 0.9 0.9)) (justify left bottom)))
(symbol (lib_id "metantenna:D2") (at 34 76 0) (unit 1) (in_bom yes) (on_board yes) (dnp no)
(property "Reference" "D2" (at 34 61 0) (effects (font (size 1.2 1.2)) ))
(property "Value" "SMAJ15A" (at 34 63.5 0) (effects (font (size 1.1 1.1)) ))
(property "Footprint" "metantenna:SMA_DIODE" (at 34 76 0) (effects (font (size 1.0 1.0)) hide))
(property "MPN" "SMAJ15A" (at 34 76 0) (effects (font (size 1.0 1.0)) hide))
(pin "1")
(pin "2") )
(wire (pts (xy 28.92 76) (xy 25.110000000000003 76)) (stroke (width 0) (type default)))
(label "PROTECTED" (at 25.110000000000003 76 0) (effects (font (size 0.9 0.9)) (justify right bottom)))
(wire (pts (xy 39.08 76) (xy 42.89 76)) (stroke (width 0) (type default)))
(label "GND" (at 42.89 76 0) (effects (font (size 0.9 0.9)) (justify left bottom)))
(symbol (lib_id "metantenna:C1") (at 96 76 0) (unit 1) (in_bom yes) (on_board yes) (dnp no)
(property "Reference" "C1" (at 96 61 0) (effects (font (size 1.2 1.2)) ))
(property "Value" "10u 25V" (at 96 63.5 0) (effects (font (size 1.1 1.1)) ))
(property "Footprint" "metantenna:1206" (at 96 76 0) (effects (font (size 1.0 1.0)) hide))
(property "MPN" "GRM31CR61E106KA12L" (at 96 76 0) (effects (font (size 1.0 1.0)) hide))
(pin "1")
(pin "2") )
(wire (pts (xy 90.92 76) (xy 87.11 76)) (stroke (width 0) (type default)))
(label "PROTECTED" (at 87.11 76 0) (effects (font (size 0.9 0.9)) (justify right bottom)))
(wire (pts (xy 101.08 76) (xy 104.89 76)) (stroke (width 0) (type default)))
(label "GND" (at 104.89 76 0) (effects (font (size 0.9 0.9)) (justify left bottom)))
(symbol (lib_id "metantenna:J10") (at 158 76 0) (unit 1) (in_bom yes) (on_board yes) (dnp no)
(property "Reference" "J10" (at 158 61 0) (effects (font (size 1.2 1.2)) ))
(property "Value" "X ANT +DC" (at 158 63.5 0) (effects (font (size 1.1 1.1)) ))
(property "Footprint" "metantenna:SMA_RA" (at 158 76 0) (effects (font (size 1.0 1.0)) hide))
(property "MPN" "SMA-KWE-323C-H13X23-LW" (at 158 76 0) (effects (font (size 1.0 1.0)) hide))
(pin "1")
(pin "2") )
(wire (pts (xy 152.92 76) (xy 149.10999999999999 76)) (stroke (width 0) (type default)))
(label "X_ANT_CENTER" (at 149.10999999999999 76 0) (effects (font (size 0.9 0.9)) (justify right bottom)))
(wire (pts (xy 163.08 76) (xy 166.89000000000001 76)) (stroke (width 0) (type default)))
(label "X_ANT_RETURN" (at 166.89000000000001 76 0) (effects (font (size 0.9 0.9)) (justify left bottom)))
(symbol (lib_id "metantenna:CM10L") (at 220 76 0) (unit 1) (in_bom yes) (on_board yes) (dnp no)
(property "Reference" "CM10L" (at 220 61 0) (effects (font (size 1.2 1.2)) ))
(property "Value" "2mH CM" (at 220 63.5 0) (effects (font (size 1.1 1.1)) ))
(property "Footprint" "metantenna:SRF0905" (at 220 76 0) (effects (font (size 1.0 1.0)) hide))
(property "MPN" "SRF0905-202Y" (at 220 76 0) (effects (font (size 1.0 1.0)) hide))
(pin "1")
(pin "2")
(pin "3")
(pin "4") )
(wire (pts (xy 212.38 73.46) (xy 208.57 73.46)) (stroke (width 0) (type default)))
(label "X_ANT_CENTER" (at 208.57 73.46 0) (effects (font (size 0.9 0.9)) (justify right bottom)))
(wire (pts (xy 212.38 78.54) (xy 208.57 78.54)) (stroke (width 0) (type default)))
(label "X_ANT_RETURN" (at 208.57 78.54 0) (effects (font (size 0.9 0.9)) (justify right bottom)))
(wire (pts (xy 227.62 78.54) (xy 231.43 78.54)) (stroke (width 0) (type default)))
(label "X_LF_RETURN" (at 231.43 78.54 0) (effects (font (size 0.9 0.9)) (justify left bottom)))
(wire (pts (xy 227.62 73.46) (xy 231.43 73.46)) (stroke (width 0) (type default)))
(label "X_LF_CENTER" (at 231.43 73.46 0) (effects (font (size 0.9 0.9)) (justify left bottom)))
(symbol (lib_id "metantenna:J11") (at 282 76 0) (unit 1) (in_bom yes) (on_board yes) (dnp no)
(property "Reference" "J11" (at 282 61 0) (effects (font (size 1.2 1.2)) ))
(property "Value" "X RX DC BLOCK" (at 282 63.5 0) (effects (font (size 1.1 1.1)) ))
(property "Footprint" "metantenna:SMA_RA" (at 282 76 0) (effects (font (size 1.0 1.0)) hide))
(property "MPN" "SMA-KWE-323C-H13X23-LW" (at 282 76 0) (effects (font (size 1.0 1.0)) hide))
(pin "1")
(pin "2") )
(wire (pts (xy 276.92 76) (xy 273.11 76)) (stroke (width 0) (type default)))
(label "X_RX" (at 273.11 76 0) (effects (font (size 0.9 0.9)) (justify right bottom)))
(wire (pts (xy 287.08 76) (xy 290.89 76)) (stroke (width 0) (type default)))
(label "GND" (at 290.89 76 0) (effects (font (size 0.9 0.9)) (justify left bottom)))
(symbol (lib_id "metantenna:C10") (at 344 76 0) (unit 1) (in_bom yes) (on_board yes) (dnp no)
(property "Reference" "C10" (at 344 61 0) (effects (font (size 1.2 1.2)) ))
(property "Value" "220n 50V" (at 344 63.5 0) (effects (font (size 1.1 1.1)) ))
(property "Footprint" "metantenna:0805" (at 344 76 0) (effects (font (size 1.0 1.0)) hide))
(property "MPN" "GRM21BR71H224KA01L" (at 344 76 0) (effects (font (size 1.0 1.0)) hide))
(pin "1")
(pin "2") )
(wire (pts (xy 338.92 76) (xy 335.11 76)) (stroke (width 0) (type default)))
(label "X_COAX" (at 335.11 76 0) (effects (font (size 0.9 0.9)) (justify right bottom)))
(wire (pts (xy 349.08 76) (xy 352.89 76)) (stroke (width 0) (type default)))
(label "X_RX" (at 352.89 76 0) (effects (font (size 0.9 0.9)) (justify left bottom)))
(symbol (lib_id "metantenna:L10") (at 406 76 0) (unit 1) (in_bom yes) (on_board yes) (dnp no)
(property "Reference" "L10" (at 406 61 0) (effects (font (size 1.2 1.2)) ))
(property "Value" "1u" (at 406 63.5 0) (effects (font (size 1.1 1.1)) ))
(property "Footprint" "metantenna:1008" (at 406 76 0) (effects (font (size 1.0 1.0)) hide))
(property "MPN" "1008CS-102XJRC" (at 406 76 0) (effects (font (size 1.0 1.0)) hide))
(pin "1")
(pin "2") )
(wire (pts (xy 400.92 76) (xy 397.11 76)) (stroke (width 0) (type default)))
(label "X_COAX" (at 397.11 76 0) (effects (font (size 0.9 0.9)) (justify right bottom)))
(wire (pts (xy 411.08 76) (xy 414.89 76)) (stroke (width 0) (type default)))
(label "HF_DC1" (at 414.89 76 0) (effects (font (size 0.9 0.9)) (justify left bottom)))
(symbol (lib_id "metantenna:C11") (at 468 76 0) (unit 1) (in_bom yes) (on_board yes) (dnp no)
(property "Reference" "C11" (at 468 61 0) (effects (font (size 1.2 1.2)) ))
(property "Value" "100n 50V" (at 468 63.5 0) (effects (font (size 1.1 1.1)) ))
(property "Footprint" "metantenna:0805" (at 468 76 0) (effects (font (size 1.0 1.0)) hide))
(property "MPN" "GRM21BR71H104KA01L" (at 468 76 0) (effects (font (size 1.0 1.0)) hide))
(pin "1")
(pin "2") )
(wire (pts (xy 462.92 76) (xy 459.11 76)) (stroke (width 0) (type default)))
(label "X_DC" (at 459.11 76 0) (effects (font (size 0.9 0.9)) (justify right bottom)))
(wire (pts (xy 473.08 76) (xy 476.89 76)) (stroke (width 0) (type default)))
(label "GND" (at 476.89 76 0) (effects (font (size 0.9 0.9)) (justify left bottom)))
(symbol (lib_id "metantenna:F10") (at 530 76 0) (unit 1) (in_bom yes) (on_board yes) (dnp no)
(property "Reference" "F10" (at 530 61 0) (effects (font (size 1.2 1.2)) ))
(property "Value" "500mA PTC" (at 530 63.5 0) (effects (font (size 1.1 1.1)) ))
(property "Footprint" "metantenna:1206" (at 530 76 0) (effects (font (size 1.0 1.0)) hide))
(property "MPN" "1206L050/24YR" (at 530 76 0) (effects (font (size 1.0 1.0)) hide))
(pin "1")
(pin "2") )
(wire (pts (xy 524.92 76) (xy 521.11 76)) (stroke (width 0) (type default)))
(label "FILTERED" (at 521.11 76 0) (effects (font (size 0.9 0.9)) (justify right bottom)))
(wire (pts (xy 535.08 76) (xy 538.89 76)) (stroke (width 0) (type default)))
(label "X_DC" (at 538.89 76 0) (effects (font (size 0.9 0.9)) (justify left bottom)))
(symbol (lib_id "metantenna:J20") (at 34 122 0) (unit 1) (in_bom yes) (on_board yes) (dnp no)
(property "Reference" "J20" (at 34 107 0) (effects (font (size 1.2 1.2)) ))
(property "Value" "Y ANT RF only" (at 34 109.5 0) (effects (font (size 1.1 1.1)) ))
(property "Footprint" "metantenna:SMA_RA" (at 34 122 0) (effects (font (size 1.0 1.0)) hide))
(property "MPN" "SMA-KWE-323C-H13X23-LW" (at 34 122 0) (effects (font (size 1.0 1.0)) hide))
(pin "1")
(pin "2") )
(wire (pts (xy 28.92 122) (xy 25.110000000000003 122)) (stroke (width 0) (type default)))
(label "Y_ANT_CENTER" (at 25.110000000000003 122 0) (effects (font (size 0.9 0.9)) (justify right bottom)))
(wire (pts (xy 39.08 122) (xy 42.89 122)) (stroke (width 0) (type default)))
(label "Y_ANT_RETURN" (at 42.89 122 0) (effects (font (size 0.9 0.9)) (justify left bottom)))
(symbol (lib_id "metantenna:CM20L") (at 96 122 0) (unit 1) (in_bom yes) (on_board yes) (dnp no)
(property "Reference" "CM20L" (at 96 107 0) (effects (font (size 1.2 1.2)) ))
(property "Value" "2mH CM" (at 96 109.5 0) (effects (font (size 1.1 1.1)) ))
(property "Footprint" "metantenna:SRF0905" (at 96 122 0) (effects (font (size 1.0 1.0)) hide))
(property "MPN" "SRF0905-202Y" (at 96 122 0) (effects (font (size 1.0 1.0)) hide))
(pin "1")
(pin "2")
(pin "3")
(pin "4") )
(wire (pts (xy 88.38 119.46) (xy 84.57 119.46)) (stroke (width 0) (type default)))
(label "Y_ANT_CENTER" (at 84.57 119.46 0) (effects (font (size 0.9 0.9)) (justify right bottom)))
(wire (pts (xy 88.38 124.54) (xy 84.57 124.54)) (stroke (width 0) (type default)))
(label "Y_ANT_RETURN" (at 84.57 124.54 0) (effects (font (size 0.9 0.9)) (justify right bottom)))
(wire (pts (xy 103.62 124.54) (xy 107.43 124.54)) (stroke (width 0) (type default)))
(label "Y_LF_RETURN" (at 107.43 124.54 0) (effects (font (size 0.9 0.9)) (justify left bottom)))
(wire (pts (xy 103.62 119.46) (xy 107.43 119.46)) (stroke (width 0) (type default)))
(label "Y_LF_CENTER" (at 107.43 119.46 0) (effects (font (size 0.9 0.9)) (justify left bottom)))
(symbol (lib_id "metantenna:J21") (at 158 122 0) (unit 1) (in_bom yes) (on_board yes) (dnp no)
(property "Reference" "J21" (at 158 107 0) (effects (font (size 1.2 1.2)) ))
(property "Value" "Y RX DC BLOCK" (at 158 109.5 0) (effects (font (size 1.1 1.1)) ))
(property "Footprint" "metantenna:SMA_RA" (at 158 122 0) (effects (font (size 1.0 1.0)) hide))
(property "MPN" "SMA-KWE-323C-H13X23-LW" (at 158 122 0) (effects (font (size 1.0 1.0)) hide))
(pin "1")
(pin "2") )
(wire (pts (xy 152.92 122) (xy 149.10999999999999 122)) (stroke (width 0) (type default)))
(label "Y_RX" (at 149.10999999999999 122 0) (effects (font (size 0.9 0.9)) (justify right bottom)))
(wire (pts (xy 163.08 122) (xy 166.89000000000001 122)) (stroke (width 0) (type default)))
(label "GND" (at 166.89000000000001 122 0) (effects (font (size 0.9 0.9)) (justify left bottom)))
(symbol (lib_id "metantenna:C20") (at 220 122 0) (unit 1) (in_bom yes) (on_board yes) (dnp no)
(property "Reference" "C20" (at 220 107 0) (effects (font (size 1.2 1.2)) ))
(property "Value" "220n 50V" (at 220 109.5 0) (effects (font (size 1.1 1.1)) ))
(property "Footprint" "metantenna:0805" (at 220 122 0) (effects (font (size 1.0 1.0)) hide))
(property "MPN" "GRM21BR71H224KA01L" (at 220 122 0) (effects (font (size 1.0 1.0)) hide))
(pin "1")
(pin "2") )
(wire (pts (xy 214.92 122) (xy 211.10999999999999 122)) (stroke (width 0) (type default)))
(label "Y_COAX" (at 211.10999999999999 122 0) (effects (font (size 0.9 0.9)) (justify right bottom)))
(wire (pts (xy 225.08 122) (xy 228.89000000000001 122)) (stroke (width 0) (type default)))
(label "Y_RX" (at 228.89000000000001 122 0) (effects (font (size 0.9 0.9)) (justify left bottom)))
(symbol (lib_id "metantenna:C21") (at 282 122 0) (unit 1) (in_bom yes) (on_board yes) (dnp no)
(property "Reference" "C21" (at 282 107 0) (effects (font (size 1.2 1.2)) ))
(property "Value" "220n 50V" (at 282 109.5 0) (effects (font (size 1.1 1.1)) ))
(property "Footprint" "metantenna:0805" (at 282 122 0) (effects (font (size 1.0 1.0)) hide))
(property "MPN" "GRM21BR71H224KA01L" (at 282 122 0) (effects (font (size 1.0 1.0)) hide))
(pin "1")
(pin "2") )
(wire (pts (xy 276.92 122) (xy 273.11 122)) (stroke (width 0) (type default)))
(label "Y_RETURN_BLOCKED" (at 273.11 122 0) (effects (font (size 0.9 0.9)) (justify right bottom)))
(wire (pts (xy 287.08 122) (xy 290.89 122)) (stroke (width 0) (type default)))
(label "GND" (at 290.89 122 0) (effects (font (size 0.9 0.9)) (justify left bottom)))
(symbol (lib_id "metantenna:CM10H") (at 344 122 0) (unit 1) (in_bom yes) (on_board yes) (dnp no)
(property "Reference" "CM10H" (at 344 107 0) (effects (font (size 1.2 1.2)) ))
(property "Value" "900R CM @100MHz" (at 344 109.5 0) (effects (font (size 1.1 1.1)) ))
(property "Footprint" "metantenna:ACM4520" (at 344 122 0) (effects (font (size 1.0 1.0)) hide))
(property "MPN" "ACM4520-901-2P-T000" (at 344 122 0) (effects (font (size 1.0 1.0)) hide))
(pin "1")
(pin "2")
(pin "3")
(pin "4") )
(wire (pts (xy 336.38 119.46) (xy 332.57 119.46)) (stroke (width 0) (type default)))
(label "X_LF_CENTER" (at 332.57 119.46 0) (effects (font (size 0.9 0.9)) (justify right bottom)))
(wire (pts (xy 336.38 124.54) (xy 332.57 124.54)) (stroke (width 0) (type default)))
(label "X_LF_RETURN" (at 332.57 124.54 0) (effects (font (size 0.9 0.9)) (justify right bottom)))
(wire (pts (xy 351.62 124.54) (xy 355.43 124.54)) (stroke (width 0) (type default)))
(label "GND" (at 355.43 124.54 0) (effects (font (size 0.9 0.9)) (justify left bottom)))
(wire (pts (xy 351.62 119.46) (xy 355.43 119.46)) (stroke (width 0) (type default)))
(label "X_COAX" (at 355.43 119.46 0) (effects (font (size 0.9 0.9)) (justify left bottom)))
(symbol (lib_id "metantenna:CM20H") (at 406 122 0) (unit 1) (in_bom yes) (on_board yes) (dnp no)
(property "Reference" "CM20H" (at 406 107 0) (effects (font (size 1.2 1.2)) ))
(property "Value" "900R CM @100MHz" (at 406 109.5 0) (effects (font (size 1.1 1.1)) ))
(property "Footprint" "metantenna:ACM4520" (at 406 122 0) (effects (font (size 1.0 1.0)) hide))
(property "MPN" "ACM4520-901-2P-T000" (at 406 122 0) (effects (font (size 1.0 1.0)) hide))
(pin "1")
(pin "2")
(pin "3")
(pin "4") )
(wire (pts (xy 398.38 119.46) (xy 394.57 119.46)) (stroke (width 0) (type default)))
(label "Y_LF_CENTER" (at 394.57 119.46 0) (effects (font (size 0.9 0.9)) (justify right bottom)))
(wire (pts (xy 398.38 124.54) (xy 394.57 124.54)) (stroke (width 0) (type default)))
(label "Y_LF_RETURN" (at 394.57 124.54 0) (effects (font (size 0.9 0.9)) (justify right bottom)))
(wire (pts (xy 413.62 124.54) (xy 417.43 124.54)) (stroke (width 0) (type default)))
(label "Y_RETURN_BLOCKED" (at 417.43 124.54 0) (effects (font (size 0.9 0.9)) (justify left bottom)))
(wire (pts (xy 413.62 119.46) (xy 417.43 119.46)) (stroke (width 0) (type default)))
(label "Y_COAX" (at 417.43 119.46 0) (effects (font (size 0.9 0.9)) (justify left bottom)))
(symbol (lib_id "metantenna:L12") (at 468 122 0) (unit 1) (in_bom yes) (on_board yes) (dnp no)
(property "Reference" "L12" (at 468 107 0) (effects (font (size 1.2 1.2)) ))
(property "Value" "100u" (at 468 109.5 0) (effects (font (size 1.1 1.1)) ))
(property "Footprint" "metantenna:SRN6045" (at 468 122 0) (effects (font (size 1.0 1.0)) hide))
(property "MPN" "SRN6045-101M" (at 468 122 0) (effects (font (size 1.0 1.0)) hide))
(pin "1")
(pin "2") )
(wire (pts (xy 462.92 122) (xy 459.11 122)) (stroke (width 0) (type default)))
(label "HF_DC1" (at 459.11 122 0) (effects (font (size 0.9 0.9)) (justify right bottom)))
(wire (pts (xy 473.08 122) (xy 476.89 122)) (stroke (width 0) (type default)))
(label "HF_DC2" (at 476.89 122 0) (effects (font (size 0.9 0.9)) (justify left bottom)))
(symbol (lib_id "metantenna:L13") (at 530 122 0) (unit 1) (in_bom yes) (on_board yes) (dnp no)
(property "Reference" "L13" (at 530 107 0) (effects (font (size 1.2 1.2)) ))
(property "Value" "100u" (at 530 109.5 0) (effects (font (size 1.1 1.1)) ))
(property "Footprint" "metantenna:SRN6045" (at 530 122 0) (effects (font (size 1.0 1.0)) hide))
(property "MPN" "SRN6045-101M" (at 530 122 0) (effects (font (size 1.0 1.0)) hide))
(pin "1")
(pin "2") )
(wire (pts (xy 524.92 122) (xy 521.11 122)) (stroke (width 0) (type default)))
(label "HF_DC2" (at 521.11 122 0) (effects (font (size 0.9 0.9)) (justify right bottom)))
(wire (pts (xy 535.08 122) (xy 538.89 122)) (stroke (width 0) (type default)))
(label "X_DC" (at 538.89 122 0) (effects (font (size 0.9 0.9)) (justify left bottom))))
